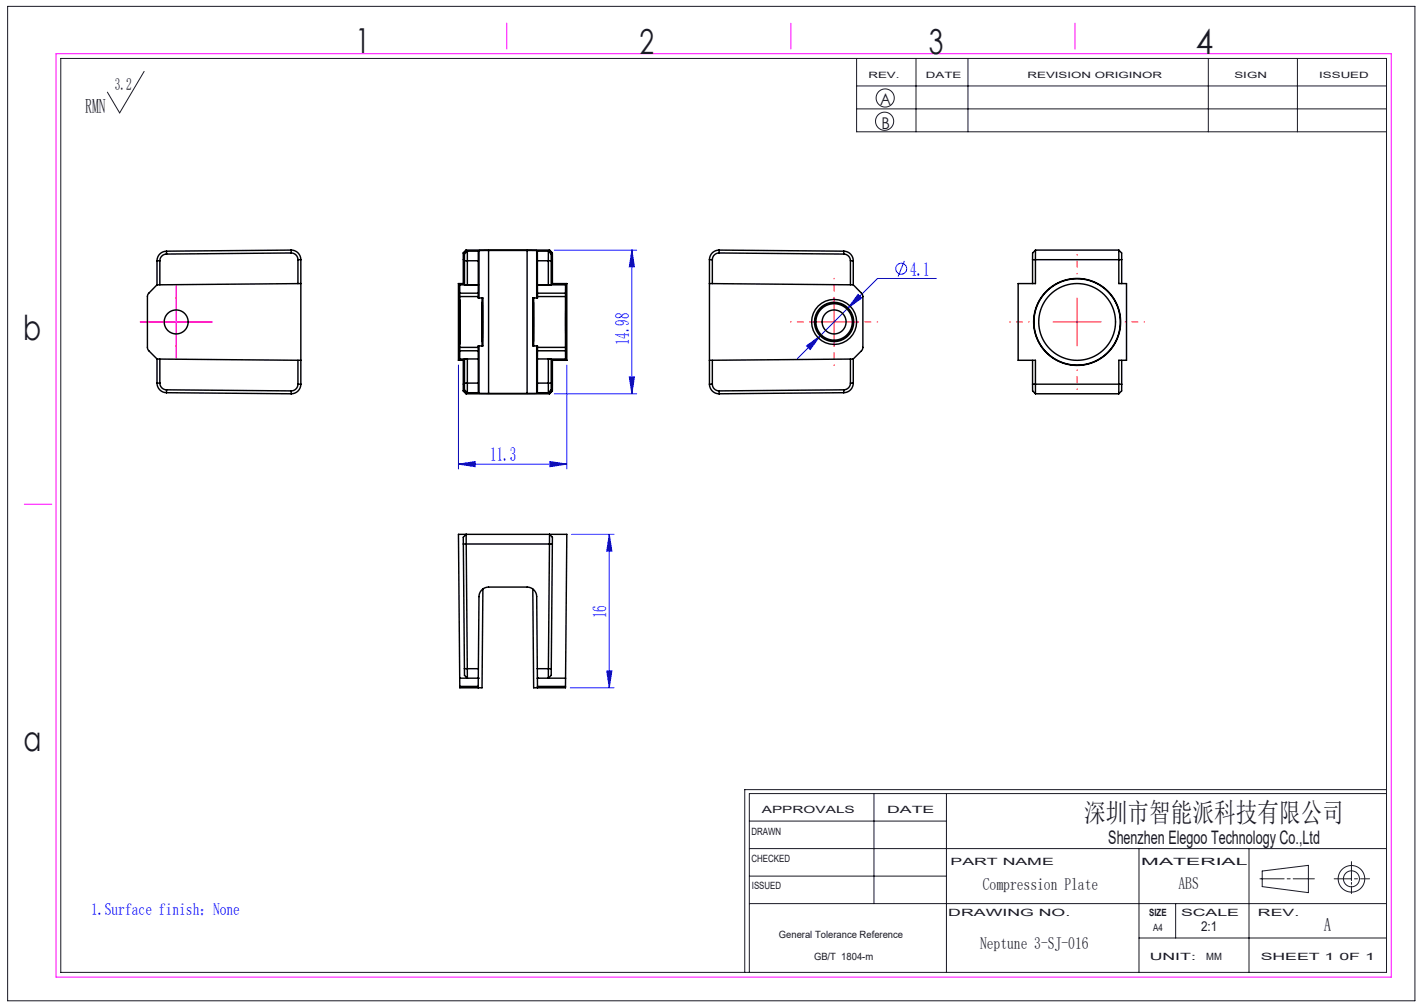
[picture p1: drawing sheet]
<svg xmlns="http://www.w3.org/2000/svg" width="297mm" height="210mm" viewBox="0 0 297 210" stroke-linecap="round" stroke-linejoin="round" font-family="sans-serif">
<g fill="none" stroke="#191924" stroke-width=".21">
<path d="M1.6 1.3h293.5v207.4h-293.5zM12.7 12.2h276.5v190.6h-276.5zM30.1 14.9l-5.1 8.6-2.6-4.3M178.7 12.2v15.3h110.5M178.7 17.9h110.5M191.1 12.2v15.3M201.9 12.2v15.3M252 12.2v15.3M270.6 12.2v15.3M178.7 22.7h110.5M156.3 177h132.9M156.3 171.2h41.1"/>
<path d="M182.3 165.5v22.9M197.4 165.5v37.3M237.6 177v25.8M260.5 177v25.8M281.9 179.7v4M289.2 165.5h-132.9v37.3M289.2 164.7h-133.9v38.1M156.3 188.4h132.9M156.3 182.7h41.1M237.6 195.6h51.6M245.2 188.4v7.2M262.8 183.3h5"/>
<path d="M263.3 181.6l9.6-1.1v5.7l-9.6-1.3zM268.5 183.3h.6M269.7 183.3h4.4M278.3 183.3h3.6M281.9 184v.4M281.9 184.8v1.5M282.5 183.3h.6M283.8 183.3h1.9"/>
<circle cx="184.5" cy="25.3" r="1.89"/>
<circle cx="184.6" cy="20.4" r="1.89"/>
<circle cx="281.9" cy="183.3" r="1.67"/>
<circle cx="281.9" cy="183.3" r="2.77"/>
</g>
<path d="M11.7 11.2h278.5v192.6h-278.5zM105.7 4.8v5.4M165 4.8v5.4M224.2 4.8v5.4M31.7 67.1h10M36.7 62.1v10M5.1 105.1h5.7" fill="none" stroke="#f0f" stroke-width=".21"/>
<g fill="none" stroke="#00f" stroke-width=".21">
<path d="M115.6 52.2h17.2M131.8 52.2l.5 3.5h-1zM131.8 52.2v29.9M188.6 54.4l-1.3 3.3M195.3 58.1h-12.3l-16.7 16.7M95.6 76.1v21.7M118.2 76.1v21.7M131.3 78.6h1l-.5 3.5zM168.2 72.1l2.9-2.1-2.1 2.9zM179 61.4l.7 .7-2.8 2.1zM95.6 96.8l3.5-.5v1zM95.6 96.8h22.6"/>
<path d="M114.7 96.3l3.5 .5-3.5 .5zM115.6 82.1h17.2M119.2 111.4h8.9M127.1 111.4l.5 3.5h-1.1zM127.1 111.4v32M126.5 139.9h1.1l-.5 3.5zM118.9 143.4h9.2"/>
<circle cx="188" cy="56" r="1.14"/>
</g>
<path d="M31.7 67.1h-2.5M36.7 62.1v-2.5M36.7 72.1v2.5M41.7 67.1h2.5" fill="none" stroke="#f00" stroke-width=".21" stroke-dasharray="30.5 1.3 1.3 1.3"/>
<path d="M224.7 57.1v-4M169 67.1h-4.1M174 62.1v-4.1M174 72.1v4.1M179 67.1h4.1M214.7 67.1h-4.1M224.7 77.1v4.1M234.7 67.1h4" fill="none" stroke="#f00" stroke-width=".21" stroke-dasharray="30.5 1.3 1.3 1.3" stroke-dashoffset="30.3"/>
<path d="M31.7 67.1h10M36.7 62.1v10M169 67.1h10M174 62.1v10M219.7 67.1h10M224.7 62.1v10" fill="none" stroke="#f00" stroke-width=".21"/>
<path d="M31.7 67.1h-2.5M36.7 62.1v-2.5M36.7 72.1v2.5M41.7 67.1h2.5" fill="none" stroke="#f0f" stroke-width=".21" stroke-dasharray="30.5 1.3 1.3 1.3"/>
<g fill="#00f">
<path d="M95.6 96.8l3.5-.5v1zM114.7 96.3l3.5 .5-3.5 .5zM168.2 72.1l.8 .8 2.1-2.9zM179 61.4l-2.1 2.8 2.8-2.1z"/>
<path d="M131.3 78.6h1l-.5 3.5zM131.8 52.2l.5 3.5h-1z"/>
<path d="M127.1 111.4l.5 3.5h-1.1zM126.5 139.9h1.1l-.5 3.5z"/>
</g>
<g fill="none" stroke="#000" stroke-width=".3">
<path d="M32.7 59.4l-1.7 1.7-.2 .6-.1 10.7 .3 .8 1.8 1.7M32.7 54.4h.6M32.7 54.4v5M33.3 54.4v5M34.7 53a1.4 1.4 0 0 0-1.4 1.4M34.7 52.4a2 2 0 0 0-2 2M34.7 52.4v.6M60.7 52.8a1.4 1.4 0 0 1 1.4 1.4M60.7 52.2a2 2 0 0 1 2 2M60.7 52.8l-26 .2M60.7 52.2v.6M60.7 52.2l-26 .2"/>
<path d="M62.1 54.2v4.9M62.1 54.2h.6M62.7 59.1l-30 .3M62.7 54.2v25.9M95.6 59.1v16M95.6 59.1l.3 .3M95.6 59.1h1M95.9 59.4v1.7M95.9 59.4h3.9M96.6 59.1l.3 .3M96.6 52.8v6.3M96.6 52.8l.3 .2"/>
<path d="M96.9 53v1.4M96.9 54.4h2.9M96.9 54.4v5M97.2 52.2l-.6 .6M97.2 52.2l.3 .2M97.2 52.2h17.4M97.5 52.4v7h-.6M97.5 52.4l-.6 .6M97.5 52.4h2.3M99.8 59.4h.1M99.8 54.4v5M99.8 59.4l-.1 1.7"/>
<path d="M99.8 52.4v2M99.9 52.3v9.8M99.9 52.3l-.1 .1M101.9 52.2l-2 .1M101.9 52.2h8M101.9 52.2v29.8M109.9 52.2l2 .1M109.9 52.2v29.8M111.9 52.3v9.8M111.9 52.3l.2 .1M112.1 52.4v2M112.1 52.4h2.3"/>
<path d="M112.1 59.4h.1M112.1 54.4h2.9M112.1 54.4v5M112.1 59.4v1.7M112.1 59.4h5.9M114.4 52.4v7h.6M114.4 52.4l.6 .6M114.6 52.2l.6 .6M114.6 52.2l-.2 .2M115 54.4v5M115 53v1.4M115.2 52.8v6.3"/>
<path d="M115.2 52.8l-.2 .2M115.2 59.1h3M115.2 59.1l-.2 .3M118 59.4l-.1 1.7M118.2 59.1l-.2 .3M118.2 59.1v16M148 54.2h.6M148 54.2v25.9M148 59.1l30 .3M148.6 54.2v4.9M150 52.8a1.4 1.4 0 0 0-1.4 1.4M150 52.2a2 2 0 0 0-2 2"/>
<path d="M150 52.2v.6M150 52.8l26 .2M150 52.2l26 .2M176 53a1.4 1.4 0 0 1 1.4 1.4M176 52.4a2 2 0 0 1 2 2M176 52.4v.6M177.4 54.4h.6M177.4 54.4v5M178 59.4l1.7 1.7 .2 .6 .1 10.7-.3 .8-1.8 1.7M178 54.4v5M215.4 54.2h18.5M215.4 54.2v4.9"/>
<path d="M216 52.2v6.9h-3.6v16h3.6v7M216 52.2l-.6 .6v1.4M216 52.2h17.3M233.3 52.2v6.9h1.7v16h-1.7v7M233.3 52.2l.6 .6v1.4M233.9 54.2v4.9M32.7 79.9a2 2 0 0 0 2 2M32.7 79.9h.6M32.7 74.9v5M32.8 74.9l29.9 .2M33.3 79.9a1.4 1.4 0 0 0 1.4 1.4M33.3 74.9v5"/>
<path d="M62.1 75.1v5M95.6 75.1h1M95.8 62.4v9.4zM95.9 74.9l-.3 .2M95.9 73.2v1.7M95.9 73.2h3.8M95.9 61.1v.7M95.9 61.1h3.8M95.9 72.4v.8M95.9 61.8h3.8M95.9 72.4h3.8M95.9 61.8v10.6"/>
<path d="M96.6 75.1v6.4M96.9 79.9v1.4M96.9 79.9h2.9M96.9 74.9v5M96.9 74.9l-.3 .2M97.5 74.9h-.6M97.5 74.9v7M97.5 74.9h.1M99.7 72.4v.8M99.7 61.8v.3h1v10h-1v.3M99.7 61.1v.7M99.7 73.2l.1 1.7"/>
<path d="M99.8 79.9v2M99.8 74.9v5M99.8 74.9h-3.9M99.9 72.1v9.9M100.5 62.1v10M100.6 63v8.2zM111.2 63v8.2zM111.3 62.1v10M111.9 72.1v9.9M112.1 79.9v2M112.1 79.9h2.9M112.1 74.9v5"/>
<path d="M112.1 74.9h5.9M112.1 61.1v.7M112.1 61.1h5.8M112.1 73.2h5.8M112.1 73.2v1.7M112.1 72.4v.8M112.1 61.8h5.8M112.1 61.8v.3h-1v10h1v.3M112.1 72.4h5.8M115 74.9h-.6v7M115 79.9v1.4M115 74.9v5"/>
<path d="M115 74.9l.2 .2M115.2 75.1v6.4M115.2 75.1h3M117.9 72.4v.8M117.9 61.8v10.6M117.9 61.1v.7M117.9 73.2l.1 1.7M118 74.9l.2 .2M118 64.6v5zM148.6 75.1v5M177.4 79.9a1.4 1.4 0 0 1-1.4 1.4M177.4 79.9h.6"/>
<path d="M177.4 74.9v5M177.9 74.9l-29.9 .2M178 79.9a2 2 0 0 1-2 2M178 74.9v5M215.4 75.1v5M233.9 75.1v5M34.7 81.3l26 .2M34.7 81.3v.6M34.7 81.9l26 .2M60.7 81.5v.6M62.1 80.1a1.4 1.4 0 0 1-1.4 1.4M62.1 80.1h.6"/>
<path d="M62.7 80.1a2 2 0 0 1-2 2M96.6 81.5l.6 .6M96.9 81.3l.6 .6M96.9 81.3l-.3 .2M97.2 82.1h17.4M97.5 81.9h2.3M97.5 81.9l-.3 .2M99.8 81.9l.1 .1M99.9 82h2M101.9 82h8M111.9 82h-2M112.1 81.9l-.2 .1"/>
<path d="M112.1 81.9h2.3M114.4 81.9l.2 .2M115 81.3l-.6 .6M115 81.3l.2 .2M115.2 81.5l-.6 .6M148 80.1a2 2 0 0 0 2 2M148 80.1h.6M148.6 80.1a1.4 1.4 0 0 0 1.4 1.4M150 81.5v.6M176 81.3l-26 .2M176 81.3v.6M176 81.9l-26 .2"/>
<path d="M215.4 80.1v1.4l.6 .6M215.4 80.1h18.5M216 82.1h17.3M233.9 80.1v1.4l-.6 .6M96.6 113.4v-1.4l.6-.6 .3 30-.6-.6v-1.4M96.6 113.4h18.6M96.6 113.4l.3 26M115.2 113.4v-1.4l-.6-.6-.2 30 .6-.6v-1.4M115.2 113.4l-.2 26M96.9 139.4h2.9M99.8 139.4l.1-15a2 2 0 0 1 2-2h8a2 2 0 0 1 2 2l.2 15M99.8 139.4v2"/>
<path d="M100.7 122.8l-.2 20.6h-4.6v-.3M111.1 122.8l.2 20.6h6.6v-.3M112.1 139.4v2M112.1 139.4h2.9M95.9 141.4h3.9M95.9 143.1l-.3-31.7h22.6l-.3 31.7M95.9 143.1h3.8M99.7 143.1v.3M99.8 141.4h.1M99.8 141.4l-.1 1.7M112.1 141.4h.1M112.1 141.4h5.9"/>
<path d="M112.1 141.4v1.7M112.1 143.1v.3M112.1 143.1h5.8"/>
<circle cx="36.7" cy="67.1" r="2.5"/>
<circle cx="174" cy="67.1" r="3.8"/>
<circle cx="174" cy="67.1" r="2.5"/>
<circle cx="174" cy="67.1" r="4.1"/>
<circle cx="174" cy="67.1" r="4.7"/>
<circle cx="224.7" cy="67.1" r="9.1"/>
<circle cx="224.7" cy="67.1" r="8"/>
<circle cx="224.7" cy="67.1" r="9"/>
</g>
<g font-size="7.2" fill="#191924">
<text x="74.1" y="11">1</text>
<text x="133.4" y="11.2">2</text>
<text x="193.7" y="11.3">3</text>
<text x="249.4" y="11.3">4</text>
<text x="4.8" y="70.9">b</text>
<text x="4.9" y="156.5">a</text>
</g>
<text font-size="5.6" fill="#191924" x="226.2" y="171.5">深圳市智能派科技有限公司</text>
<text font-size="4.2" fill="#191924" x="17.8" y="23.5">RMN</text>
<g font-size="4.1" fill="#00f">
<text x="189.8" y="57.5">4.1</text>
<text x="131.2" y="72" transform="rotate(-90 131.2 72)">14.98</text>
<text x="102.3" y="96.2">11.3</text>
<text x="126.5" y="129" transform="rotate(-90 126.5 129)">16</text>
</g>
<g font-size="3.9" fill="#191924">
<text x="231.2" y="176">Shenzhen Elegoo Technology Co.,Ltd</text>
<text x="276.1" y="194.2">A</text>
</g>
<g font-size="3.5" fill="#191924">
<text x="24" y="18.7">3.2</text>
<text x="205" y="185.7">Compression Plate</text>
<text x="245.8" y="185.4">ABS</text>
<text x="204.4" y="198">Neptune 3-SJ-016</text>
</g>
<text font-size="3.5" fill="#00f" x="19" y="190.9">1.Surface finish：None</text>
<g font-size="3.4" fill="#191924">
<text x="183.6" y="22">A</text>
<text x="183.8" y="27">B</text>
</g>
<text font-size="2.8" fill="#191924" x="250.5" y="194.2">2:1</text>
<g font-size="2.1" fill="#191924">
<text x="158.9" y="169.5">APPROVALS</text>
<text x="185" y="169.5">DATE</text>
<text x="156.7" y="174.2">DRAWN</text>
<text x="156.7" y="179.7">CHECKED</text>
<text x="156.8" y="185.4">ISSUED</text>
<text x="198.2" y="180.4">PART NAME</text>
<text x="238" y="180.4">MATERIAL</text>
<text x="197.8" y="191">DRAWING NO.</text>
<text x="239.7" y="191">SIZE</text>
<text x="246.3" y="191">SCALE</text>
<text x="262.4" y="191">REV.</text>
<text x="162.4" y="195.6">General Tolerance Reference</text>
<text x="240.5" y="194.1">A4</text>
<text x="169.8" y="200.2">GB/T 1804-m</text>
<text x="239.8" y="200.2">UNIT:</text>
<text x="251.6" y="200.2">MM</text>
<text x="262.9" y="200.2">SHEET 1 0F 1</text>
</g>
<g font-size="1.8" fill="#191924">
<text x="181.1" y="16.3">REV.</text>
<text x="193.1" y="16.3">DATE</text>
<text x="214.3" y="16.3">REVISION ORIGINOR</text>
<text x="257.5" y="16.3">SIGN</text>
<text x="275.1" y="16.3">ISSUED</text>
</g>
</svg>
